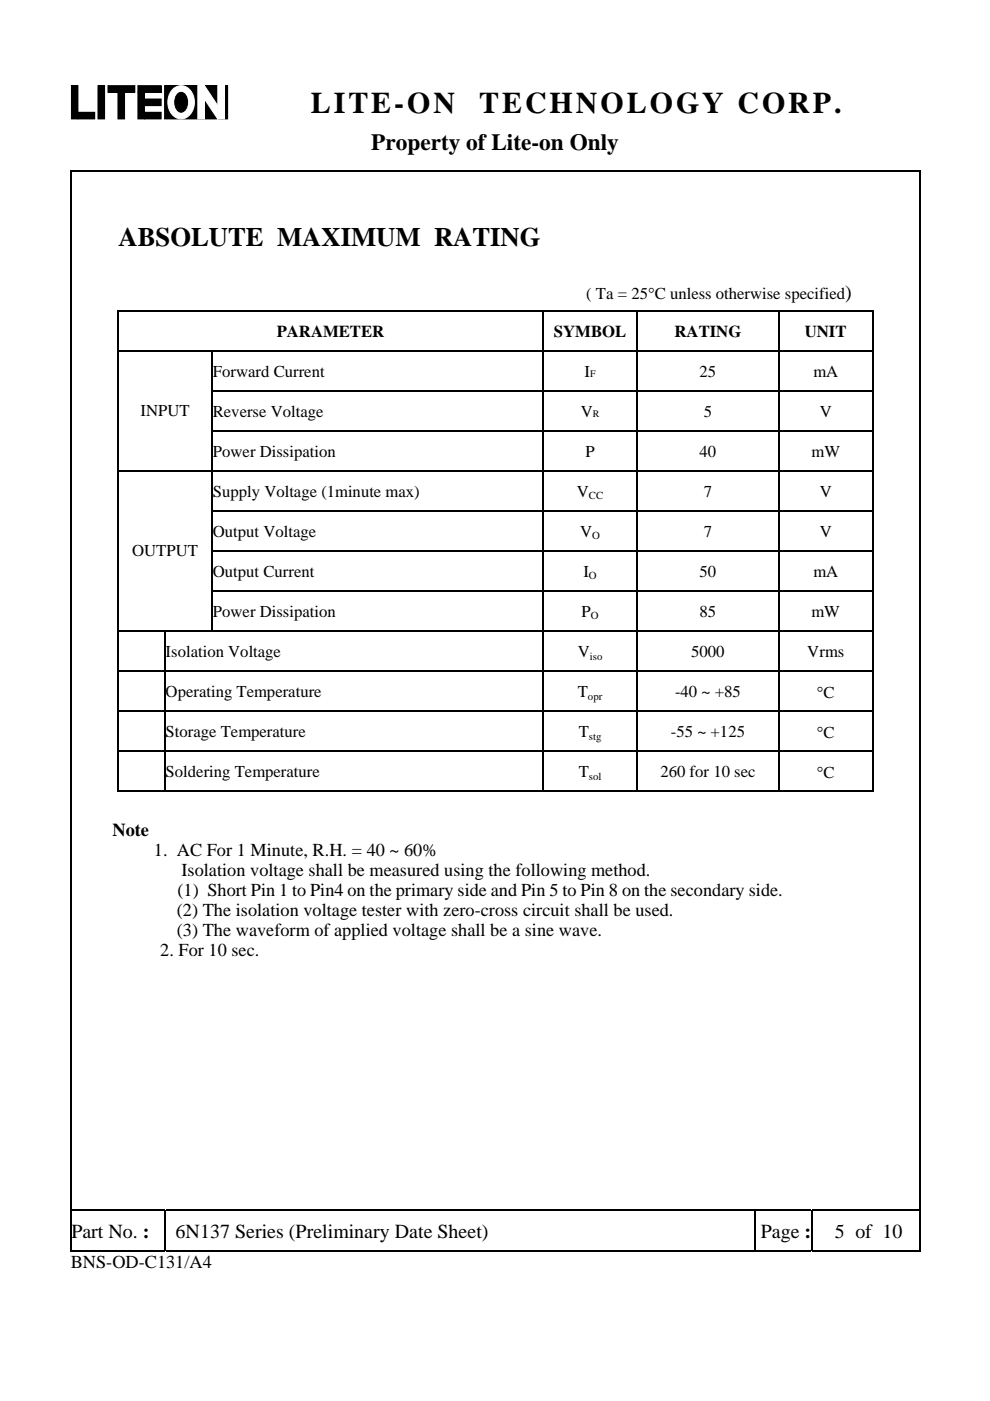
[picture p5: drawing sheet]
<svg xmlns="http://www.w3.org/2000/svg" width="210mm" height="297mm" viewBox="0 0 210 297" stroke-linecap="round" stroke-linejoin="round" font-family="sans-serif">
<path d="M22.9 18.2h5.7v1.4h-5.7zM29.3 18.2h4.9v1.4h-4.9zM15.2 18.2h1.3v7h-1.3zM16.6 23.8h3.5v1.4h-3.5zM20.8 18.2h1.4v7h-1.4zM25 19.6h1.4v5.6h-1.4zM29.3 19.6h1.3v5.6h-1.3zM30.7 23.8h3.5v1.4h-3.5zM30.7 21h3.5v1.4h-3.5zM34.9 18.2h13.4v7h-13.4z" fill="#000"/>
<path d="M15.2 18.2h1.3v7h-1.3zM20.8 18.2h1.4v7h-1.4zM22.9 18.2h5.7v1.4h-5.7zM25 19.6h1.4v5.6h-1.4zM29.3 18.2h4.9v1.4h-4.9zM29.3 19.6h1.3v5.6h-1.3zM34.9 18.2h13.4v7h-13.4zM16.6 23.8h3.5v1.4h-3.5zM30.7 23.8h3.5v1.4h-3.5zM30.7 21h3.5v1.4h-3.5z" fill="none" stroke="#000" stroke-width=".21"/>
<path d="M36.8 18.8a2.58 2.58 0 0 1 4.2 1.5 3.5 3.5 0 0 1-2.6 4.9 3.5 3.5 0 0 1-2.6-4.9l.3-.6z" fill-rule="evenodd" fill="#fff" stroke="#fff" stroke-width=".21"/>
<path d="M37.7 19.9a1.16 1.16 0 0 1 1.9 .7 2.26 2.26 0 0 1-1.2 3.2 2.27 2.27 0 0 1-1.2-3.2z" fill-rule="evenodd" fill="#000" stroke="#000" stroke-width=".21"/>
<path d="M42 18.2h1.3v7h-1.3z" fill="#fff"/>
<path d="M42 18.2h1.3v7h-1.3z" fill="none" stroke="#fff" stroke-width=".21"/>
<path d="M46.2 18.2h1.4v7h-1.4z" fill="#fff"/>
<path d="M46.2 18.2h1.4v7h-1.4z" fill="none" stroke="#fff" stroke-width=".21"/>
<path d="M43.4 18.2l2.8 4.2v2.8l-2.8-4.2z" fill-rule="evenodd" fill="#fff" stroke="#fff" stroke-width=".21"/>
<g fill="#000">
<path d="M14.9 36.1h.2v.3h-.2zM195.1 36.1h.2v.3h-.2zM14.9 65.8h.2v.2h-.2zM14.9 74.3h.2v.2h-.2zM24.9 65.8h.2v.2h-.2zM24.9 74.3h.2v.2h-.2zM44.9 74.3h.2v.2h-.2zM115 65.8h.3v.2h-.3zM115 74.3h.3v.2h-.3zM135 65.8h.3v.2h-.3zM135 74.3h.3v.2h-.3zM165 65.8h.3v.2h-.3z"/>
<path d="M165 74.3h.3v.2h-.3zM185 65.8h.3v.2h-.3zM185 74.3h.3v.2h-.3zM195.1 65.8h.2v.2h-.2zM195.1 74.3h.2v.2h-.2zM14.9 82.7h.2v.3h-.2zM14.9 91.2h.2v.3h-.2zM14.9 99.7h.2v.3h-.2zM24.9 82.7h.2v.3h-.2zM24.9 91.2h.2v.3h-.2zM24.9 99.7h.2v.3h-.2zM44.9 82.7h.2v.3h-.2z"/>
<path d="M44.9 91.2h.2v.3h-.2zM44.9 99.7h.2v.3h-.2zM115 82.7h.3v.3h-.3zM115 91.2h.3v.3h-.3zM115 99.7h.3v.3h-.3zM135 82.7h.3v.3h-.3zM135 91.2h.3v.3h-.3zM135 99.7h.3v.3h-.3zM165 82.7h.3v.3h-.3zM165 91.2h.3v.3h-.3zM165 99.7h.3v.3h-.3zM185 82.7h.3v.3h-.3z"/>
<path d="M185 91.2h.3v.3h-.3zM185 99.7h.3v.3h-.3zM195.1 82.7h.2v.3h-.2zM195.1 91.2h.2v.3h-.2zM195.1 99.7h.2v.3h-.2zM14.9 108.2h.2v.3h-.2zM14.9 116.7h.2v.3h-.2zM24.9 108.2h.2v.3h-.2zM24.9 116.7h.2v.3h-.2zM44.9 108.2h.2v.3h-.2zM44.9 116.7h.2v.3h-.2zM115 108.2h.3v.3h-.3z"/>
<path d="M115 116.7h.3v.3h-.3zM135 108.2h.3v.3h-.3zM135 116.7h.3v.3h-.3zM165 108.2h.3v.3h-.3zM165 116.7h.3v.3h-.3zM185 108.2h.3v.3h-.3zM185 116.7h.3v.3h-.3zM195.1 108.2h.2v.3h-.2zM195.1 116.7h.2v.3h-.2zM14.9 125.2h.2v.3h-.2zM14.9 133.7h.2v.2h-.2zM24.9 125.2h.2v.3h-.2z"/>
<path d="M24.9 133.7h.2v.2h-.2zM34.9 133.7h.2v.2h-.2zM44.9 125.2h.2v.3h-.2zM115 125.2h.3v.3h-.3zM115 133.7h.3v.2h-.3zM135 125.2h.3v.3h-.3zM135 133.7h.3v.2h-.3zM165 125.2h.3v.3h-.3zM165 133.7h.3v.2h-.3zM185 125.2h.3v.3h-.3zM185 133.7h.3v.2h-.3zM195.1 125.2h.2v.3h-.2z"/>
<path d="M195.1 133.7h.2v.2h-.2zM14.9 142.2h.2v.2h-.2zM14.9 150.6h.2v.3h-.2zM14.9 159.1h.2v.3h-.2zM24.9 142.2h.2v.2h-.2zM24.9 150.6h.2v.3h-.2zM24.9 159.1h.2v.3h-.2zM34.9 142.2h.2v.2h-.2zM34.9 150.6h.2v.3h-.2zM34.9 159.1h.2v.3h-.2zM115 142.2h.3v.2h-.3zM115 150.6h.3v.3h-.3z"/>
<path d="M115 159.1h.3v.3h-.3zM135 142.2h.3v.2h-.3zM135 150.6h.3v.3h-.3zM135 159.1h.3v.3h-.3zM165 142.2h.3v.2h-.3zM165 150.6h.3v.3h-.3zM165 159.1h.3v.3h-.3zM185 142.2h.3v.2h-.3zM185 150.6h.3v.3h-.3zM185 159.1h.3v.3h-.3zM195.1 142.2h.2v.2h-.2zM195.1 150.6h.2v.3h-.2z"/>
<path d="M195.1 159.1h.2v.3h-.2zM14.9 167.6h.2v.3h-.2zM24.9 167.6h.2v.3h-.2zM185 167.6h.3v.3h-.3zM195.1 167.6h.2v.3h-.2zM25.6 195.4h.2v.2h-.2zM184.4 195.4h.2v.2h-.2zM184.4 201.9h.2v.1h-.2zM14.9 256.5h.2v.3h-.2zM34.9 256.5h.2v.3h-.2zM160 256.5h.3v.3h-.3zM172 256.5h.3v.3h-.3z"/>
<path d="M195.1 256.5h.2v.3h-.2zM195.1 265h.2v.3h-.2z"/>
</g>
<g fill="none" stroke="#000" stroke-width=".25">
<path d="M14.9 36.3h180.2M15 36.4v29.4M195.2 36.4v29.4M15 66v8.3M15 74.5v8.2M24.9 65.9h90.1M25 66v8.3M25 74.5v8.2M25.1 74.4h19.8M45 74.5v8.2M45.1 74.4h69.9M115.2 66v8.3"/>
<path d="M115.2 74.5v8.2M115.3 65.9h19.7M115.3 74.4h19.7M135.2 66v8.3M135.2 74.5v8.2M135.3 65.9h29.7M135.3 74.4h29.7M165.2 66v8.3M165.2 74.5v8.2M165.3 65.9h19.7M165.3 74.4h19.7M185.2 66v8.3"/>
<path d="M185.2 74.5v8.2M195.2 66v8.3M195.2 74.5v8.2M15 83v8.2M15 91.5v8.2M15 100v8.2M25 83v8.2M25 91.5v8.2M25 100v8.2M25.1 99.8h19.8M45 83v8.2M45 91.5v8.2"/>
<path d="M45 100v8.2M45.1 82.9h69.9M45.1 91.4h69.9M45.1 99.8h69.9M115.2 83v8.2M115.2 91.5v8.2M115.2 100v8.2M115.3 82.9h19.7M115.3 91.4h19.7M115.3 99.8h19.7M135.2 83v8.2M135.2 91.5v8.2"/>
<path d="M135.2 100v8.2M135.3 82.9h29.7M135.3 91.4h29.7M135.3 99.8h29.7M165.2 83v8.2M165.2 91.5v8.2M165.2 100v8.2M165.3 82.9h19.7M165.3 91.4h19.7M165.3 99.8h19.7M185.2 83v8.2M185.2 91.5v8.2"/>
<path d="M185.2 100v8.2M195.2 83v8.2M195.2 91.5v8.2M195.2 100v8.2M15 108.5v8.2M15 117v8.2M25 108.5v8.2M25 117v8.2M45 108.5v8.2M45 117v8.2M45.1 108.3h69.9M45.1 116.8h69.9"/>
<path d="M115.2 108.5v8.2M115.2 117v8.2M115.3 108.3h19.7M115.3 116.8h19.7M135.2 108.5v8.2M135.2 117v8.2M135.3 108.3h29.7M135.3 116.8h29.7M165.2 108.5v8.2M165.2 117v8.2M165.3 108.3h19.7M165.3 116.8h19.7"/>
<path d="M185.2 108.5v8.2M185.2 117v8.2M195.2 108.5v8.2M195.2 117v8.2M15 125.5v8.2M15 133.9v8.3M25 125.5v8.2M25 133.9v8.3M25.1 133.8h9.8M35 133.9v8.3M35.1 133.8h79.9M45 125.5v8.2"/>
<path d="M45.1 125.3h69.9M115.2 125.5v8.2M115.2 133.9v8.3M115.3 125.3h19.7M115.3 133.8h19.7M135.2 125.5v8.2M135.2 133.9v8.3M135.3 125.3h29.7M135.3 133.8h29.7M165.2 125.5v8.2M165.2 133.9v8.3M165.3 125.3h19.7"/>
<path d="M165.3 133.8h19.7M185.2 125.5v8.2M185.2 133.9v8.3M195.2 125.5v8.2M195.2 133.9v8.3M15 142.4v8.2M15 150.9v8.2M15 159.4v8.2M25 142.4v8.2M25 150.9v8.2M25 159.4v8.2M25.1 142.3h9.8"/>
<path d="M25.1 150.8h9.8M25.1 159.3h9.8M35 142.4v8.2M35 150.9v8.2M35 159.4v8.2M35.1 142.3h79.9M35.1 150.8h79.9M35.1 159.3h79.9M115.2 142.4v8.2M115.2 150.9v8.2M115.2 159.4v8.2M115.3 142.3h19.7"/>
<path d="M115.3 150.8h19.7M115.3 159.3h19.7M135.2 142.4v8.2M135.2 150.9v8.2M135.2 159.4v8.2M135.3 142.3h29.7M135.3 150.8h29.7M135.3 159.3h29.7M165.2 142.4v8.2M165.2 150.9v8.2M165.2 159.4v8.2M165.3 142.3h19.7"/>
<path d="M165.3 150.8h19.7M165.3 159.3h19.7M185.2 142.4v8.2M185.2 150.9v8.2M185.2 159.4v8.2M195.2 142.4v8.2M195.2 150.9v8.2M195.2 159.4v8.2M15 167.9v88.6M24.9 167.7h160.4M195.2 167.9v88.6M15 256.8v8.5"/>
<path d="M15.1 256.6h19.8M35 256.8v8.5M35.1 256.6h124.9M160.2 256.8v8.5M160.3 256.6h11.7M172.2 256.8v8.5M172.3 256.6h22.8M195.2 256.8v8.5M14.9 265.1h20M35.1 265.1h124.9M160.3 265.1h11.7M172.3 265.1h22.8"/>
</g>
<path d="M25.6 195.5h159M25.7 195.6v6.4M51.2 195.6v6.4M87.1 195.6v6.4M123 195.6v6.4M158.9 195.6v6.4M184.5 195.6v6.4M25.6 202h25.5M51.2 202h35.8M87.2 202h35.7M123.1 202h35.8M159 202h25.4" fill="none" stroke="#000" stroke-width=".21"/>
<path d="M21.3 172.7h167.3v35.9h-167.3z" fill="#fff"/>
<g font-size="6.3">
<text x="65.9" y="23.9">LITE-ON</text>
<text x="101.6" y="23.9">TECHNOLOGY CORP.</text>
</g>
<text font-size="5.7" x="25.1" y="52.3">ABSOLUTE MAXIMUM RATING</text>
<text font-size="4.9" x="78.7" y="31.7">Property of Lite-on Only</text>
<g font-size="4.2">
<text x="179.3" y="63.4">)</text>
<text x="15.1" y="262.4">Part No. :</text>
<text x="37.3" y="262.4">6N137 Series (Preliminary Date Sheet)</text>
<text x="161.4" y="262.4">Page :</text>
<text x="177.1" y="262.4">5 of 10</text>
</g>
<g font-size="3.9">
<text x="23.9" y="177.3">Note</text>
<text x="32.6" y="181.6">1. AC For 1 Minute, R.H. = 40 ~ 60%</text>
<text x="38.5" y="185.8">Isolation voltage shall be measured using the following method.</text>
<text x="37.6" y="190">(1) Short Pin 1 to Pin4 on the primary side and Pin 5 to Pin 8 on the secondary side.</text>
<text x="37.5" y="194.3">(2) The isolation voltage tester with zero-cross circuit shall be used.</text>
<text x="34" y="202.7">2. For 10 sec.</text>
<text x="37.5" y="198.5">(3) The waveform of applied voltage shall be a sine wave.</text>
<text x="15" y="268.9">BNS-OD-C131/A4</text>
</g>
<g font-size="3.5">
<text x="124.3" y="63.4">( Ta = 25°C unless otherwise specified</text>
<text x="58.7" y="71.4">PARAMETER</text>
<text x="117.5" y="71.4">SYMBOL</text>
<text x="143.1" y="71.4">RATING</text>
<text x="170.7" y="71.4">UNIT</text>
<text x="45.1" y="79.9">Forward Current</text>
<text x="124" y="79.9">I</text>
<text x="148.4" y="79.9">25</text>
<text x="172.5" y="79.9">mA</text>
<text x="29.8" y="88.2">INPUT</text>
<text x="45.1" y="88.4">Reverse Voltage</text>
<text x="123.2" y="88.4">V</text>
<text x="149.3" y="88.4">5</text>
<text x="173.9" y="88.4">V</text>
<text x="45.1" y="96.9">Power Dissipation</text>
<text x="124.2" y="96.9">P</text>
<text x="148.4" y="96.9">40</text>
<text x="172.1" y="96.9">mW</text>
<text x="45.1" y="105.3">Supply Voltage (1minute max)</text>
<text x="122.4" y="105.3">V</text>
<text x="149.3" y="105.3">7</text>
<text x="173.9" y="105.3">V</text>
<text x="45.1" y="113.8">Output Voltage</text>
<text x="123.1" y="113.8">V</text>
<text x="149.3" y="113.8">7</text>
<text x="173.9" y="113.8">V</text>
<text x="28" y="117.9">OUTPUT</text>
<text x="45.1" y="122.3">Output Current</text>
<text x="123.7" y="122.3">I</text>
<text x="148.4" y="122.3">50</text>
<text x="172.5" y="122.3">mA</text>
<text x="45.1" y="130.8">Power Dissipation</text>
<text x="123.4" y="130.8">P</text>
<text x="148.4" y="130.8">85</text>
<text x="172.1" y="130.8">mW</text>
<text x="35.1" y="139.3">Isolation Voltage</text>
<text x="122.6" y="139.3">V</text>
<text x="146.6" y="139.3">5000</text>
<text x="171.2" y="139.3">Vrms</text>
<text x="35.1" y="147.8">Operating Temperature</text>
<text x="122.6" y="147.8">T</text>
<text x="143.2" y="147.8">-40 ~ +85</text>
<text x="173.3" y="147.9">°C</text>
<text x="35.1" y="156.3">Storage Temperature</text>
<text x="122.7" y="156.3">T</text>
<text x="142.3" y="156.3">-55 ~ +125</text>
<text x="173.3" y="156.4">°C</text>
<text x="35.1" y="164.8">Soldering Temperature</text>
<text x="122.8" y="164.8">T</text>
<text x="140.1" y="164.8">260 for 10 sec</text>
<text x="173.3" y="164.9">°C</text>
</g>
<g font-size="2.3">
<text x="124.9" y="105.9">CC</text>
<text x="125.6" y="114.4">O</text>
<text x="124.9" y="122.9">O</text>
<text x="125.3" y="131.3">O</text>
<text x="125.1" y="139.8">iso</text>
<text x="124.7" y="148.3">opr</text>
<text x="124.9" y="156.8">stg</text>
<text x="124.9" y="165.3">sol</text>
</g>
<g font-size="2.1">
<text x="125.2" y="79.9">F</text>
<text x="125.7" y="88.4">R</text>
</g>
</svg>
